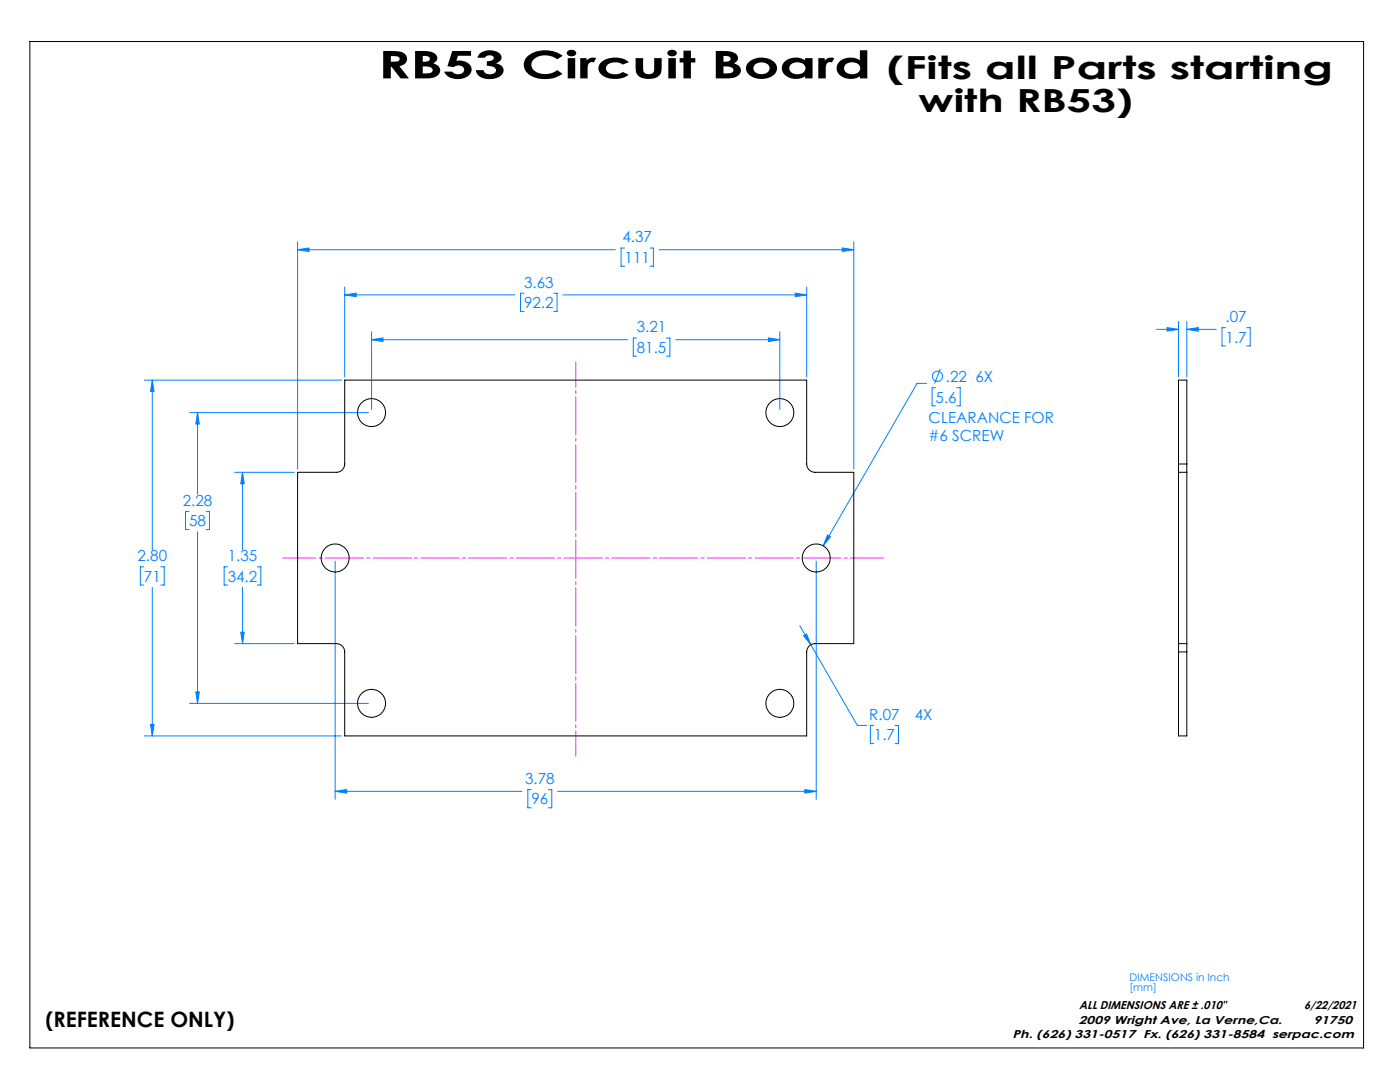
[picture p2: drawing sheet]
<svg xmlns="http://www.w3.org/2000/svg" width="559mm" height="432mm" viewBox="0 0 559 432" stroke-linecap="round" stroke-linejoin="round" font-family="sans-serif">
<path d="M11.9 16.6h532.4v401.6h-532.4z" fill="none" stroke="#000" stroke-width=".4"/>
<g fill="none" stroke="#0080ff" stroke-width=".4">
<path d="M118.8 99.7l4.6-.7v1.4zM118.8 96.5v90.7M118.8 99.7h126.8M249.3 99h-1.4v7.3h1.4M259.4 99h1.4v7.3h-1.4M263.1 99.7h77.7M336.2 99l4.6 .7-4.6 .7zM340.8 96.5v90.7M137.6 117.7l4.6-.7v1.4zM137.6 114.5v35.9M137.6 117.7h67.9M209.2 117h-1.4v7.3h1.4"/>
<path d="M221 117h1.4v7.3h-1.4M224.6 117.7h97.4M317.4 117l4.6 .7-4.6 .7zM322 114.5v35.9M148.3 135.6l4.6-.7v1.4zM148.3 132.4v31M148.3 135.6h102.2M254.1 134.9h-1.3v7.2h1.3M266 134.9h1.4v7.2h-1.4M269.7 135.6h41.6M306.7 134.9l4.6 .7-4.6 .7zM311.3 132.4v31"/>
<path d="M461.6 131.4h8.8M465.8 130.7l4.6 .7-4.6 .8zM470.4 128.3v22.1M473.7 131.4l4.6-.7v1.5zM473.7 128.3v22.1M473.7 131.4h11.8M489.2 130.8h-1.4v7.2h1.4M497.6 130.8h1.4v7.2h-1.4M57.6 151.7h78.7M60.8 151.7l.7 4.5h-1.4zM60.8 151.7v67.7M369.9 153h-3.9l-37.4 64.8"/>
<path d="M373.4 154.7h-1.4v7.3h1.4M375.3 147.2l-2.3 5.9M381.8 154.7h1.5v7.3h-1.5M75.7 164.7h71.3M78.8 164.7l.8 4.5h-1.5zM78.8 164.7v32.5M93.6 188.5h23.9M96.8 188.5l.7 4.6h-1.4zM96.8 188.5v30.9M75.5 204.1h-1.5v7.2h1.5M78.8 212.3v68.4M82.2 204.1h1.4v7.2h-1.4"/>
<path d="M330.3 213.5l1.2 .7-2.9 3.6zM57.4 226.2h-1.4v7.3h1.4M60.8 234.4v59.3M64.2 226.2h1.3v7.3h-1.3M90.9 226.2h-1.4v7.3h1.4M96.8 234.4v22.5M102.7 226.2h1.4v7.3h-1.4M133.8 223.9v95.1M325.8 223.9v95.1M93.6 256.9h23.9M96.1 252.3h1.4l-.7 4.6zM319.2 249.7l4.4 7.6"/>
<path d="M320.7 253.7l1.2-.7 1.7 4.3zM323.6 257.3l18.6 32.2h3.8M78.1 276.1h1.5l-.8 4.6zM57.6 293.7h78.7M60.1 289.1h1.4l-.7 4.6zM75.7 280.7h71.3M348.8 289.5h-1.4v7.3h1.4M357.3 289.5h1.3v7.3h-1.3M133.8 315.8l4.6-.7v1.4zM133.8 315.8h74.6M212.1 315.1h-1.4v7.3h1.4M218.8 315.1h1.4v7.3h-1.4"/>
<path d="M222.5 315.8h103.3M321.2 315.1l4.6 .7-4.6 .7z"/>
<circle cx="374.2" cy="150.2" r="2.02"/>
</g>
<path d="M229.8 301.8v-157.3" fill="none" stroke="#f0f" stroke-width=".4" stroke-dasharray="15.2 1.3 1.3 1.3" stroke-dashoffset="5.1"/>
<path d="M112.8 222.7h240" fill="none" stroke="#f0f" stroke-width=".4" stroke-dasharray="15.2 1.3 1.3 1.3" stroke-dashoffset="1.9"/>
<g fill="#0080ff">
<path d="M320.7 253.7l1.2-.7 1.7 4.3z"/>
<path d="M137.6 117.7l4.6-.7v1.4zM317.4 117l4.6 .7-4.6 .7zM118.8 99.7l4.6-.7v1.4zM336.2 99l4.6 .7-4.6 .7zM96.8 188.5l.7 4.6h-1.4zM96.1 252.3h1.4l-.7 4.6zM60.8 151.7l.7 4.5h-1.4zM60.1 289.1h1.4l-.7 4.6zM330.3 213.5l-1.7 4.3 2.9-3.6zM148.3 135.6l4.6-.7v1.4zM306.7 134.9l4.6 .7-4.6 .7zM78.1 276.1h1.5l-.8 4.6zM78.8 164.7l.8 4.5h-1.5zM133.8 315.8l4.6-.7v1.4zM321.2 315.1l4.6 .7-4.6 .7zM465.8 130.7l4.6 .7-4.6 .8zM473.7 131.4l4.6-.7v1.5z"/>
</g>
<g fill="none" stroke="#000" stroke-width=".4">
<path d="M137.6 151.7h184.4v33.5a3.3 3.3 0 0 0 3.3 3.3h15.5v68.4h-15.5a3.4 3.4 0 0 0-3.3 3.3v33.5h-184.4v-33.5a3.3 3.3 0 0 0-3.3-3.3h-15.5v-68.4h15.5a3.3 3.3 0 0 0 3.3-3.3zM470.4 185.2v3.3M470.4 188.5h3.3M470.4 185.2v-33.5h3.3v33.5M470.4 188.5v68.4M470.4 185.2h3.3M473.7 185.2v3.3M473.7 188.5v68.4M470.4 256.9v3.3M470.4 256.9h3.3M473.7 256.9v3.3M470.4 260.2v33.5h3.3v-33.5"/>
<path d="M470.4 260.2h3.3"/>
<circle cx="148.3" cy="164.7" r="5.6"/>
<circle cx="311.3" cy="164.7" r="5.6"/>
<circle cx="133.8" cy="222.7" r="5.6"/>
<circle cx="325.8" cy="222.7" r="5.6"/>
<circle cx="148.3" cy="280.7" r="5.6"/>
<circle cx="311.3" cy="280.7" r="5.6"/>
</g>
<text font-size="15.2" x="150.9" y="31.3">RB53 Circuit Board</text>
<g font-size="12.7">
<text x="353.9" y="31.5">(Fits all Parts starting</text>
<text x="366.7" y="44.5">with RB53)</text>
</g>
<text font-size="8.5" x="18.1" y="409.8">(REFERENCE ONLY)</text>
<g font-size="6.1" fill="#0080ff">
<text x="248.5" y="96.7">4.37</text>
<text x="249.3" y="104.9">111</text>
<text x="209.2" y="114.7">3.63</text>
<text x="209.2" y="122.9">92.2</text>
<text x="489.2" y="128.5">.07</text>
<text x="254.2" y="132.6">3.21</text>
<text x="489.2" y="136.7">1.7</text>
<text x="254.2" y="140.8">81.5</text>
<text x="377.5" y="152.4">.22</text>
<text x="389.4" y="152.4">6X</text>
<text x="373.4" y="160.6">5.6</text>
<text x="370.6" y="168.8">CLEARANCE FOR</text>
<text x="370.6" y="176.1">#6 SCREW</text>
<text x="72.9" y="201.8">2.28</text>
<text x="75.5" y="210">58</text>
<text x="54.9" y="223.9">2.80</text>
<text x="90.9" y="223.9">1.35</text>
<text x="57.4" y="232.1">71</text>
<text x="90.9" y="232.1">34.2</text>
<text x="347" y="287.2">R.07</text>
<text x="365.1" y="287.2">4X</text>
<text x="348.8" y="295.4">1.7</text>
<text x="209.6" y="312.9">3.78</text>
<text x="212.1" y="321">96</text>
</g>
<g font-size="4.6">
<text x="430.8" y="402.8">ALL DIMENSIONS ARE ± .010&quot;</text>
<text x="520.6" y="402.8">6/22/2021</text>
<text x="430.6" y="408.7">2009 Wright Ave, La Verne,Ca.</text>
<text x="524.2" y="408.7">91750</text>
<text x="404.1" y="414.1">Ph. (626) 331-0517 Fx. (626) 331-8584 serpac.com</text>
</g>
<g font-size="4.2" fill="#0080ff">
<text x="450.9" y="391.3">DIMENSIONS in Inch</text>
<text x="450.9" y="395.5">[mm]</text>
</g>
</svg>
